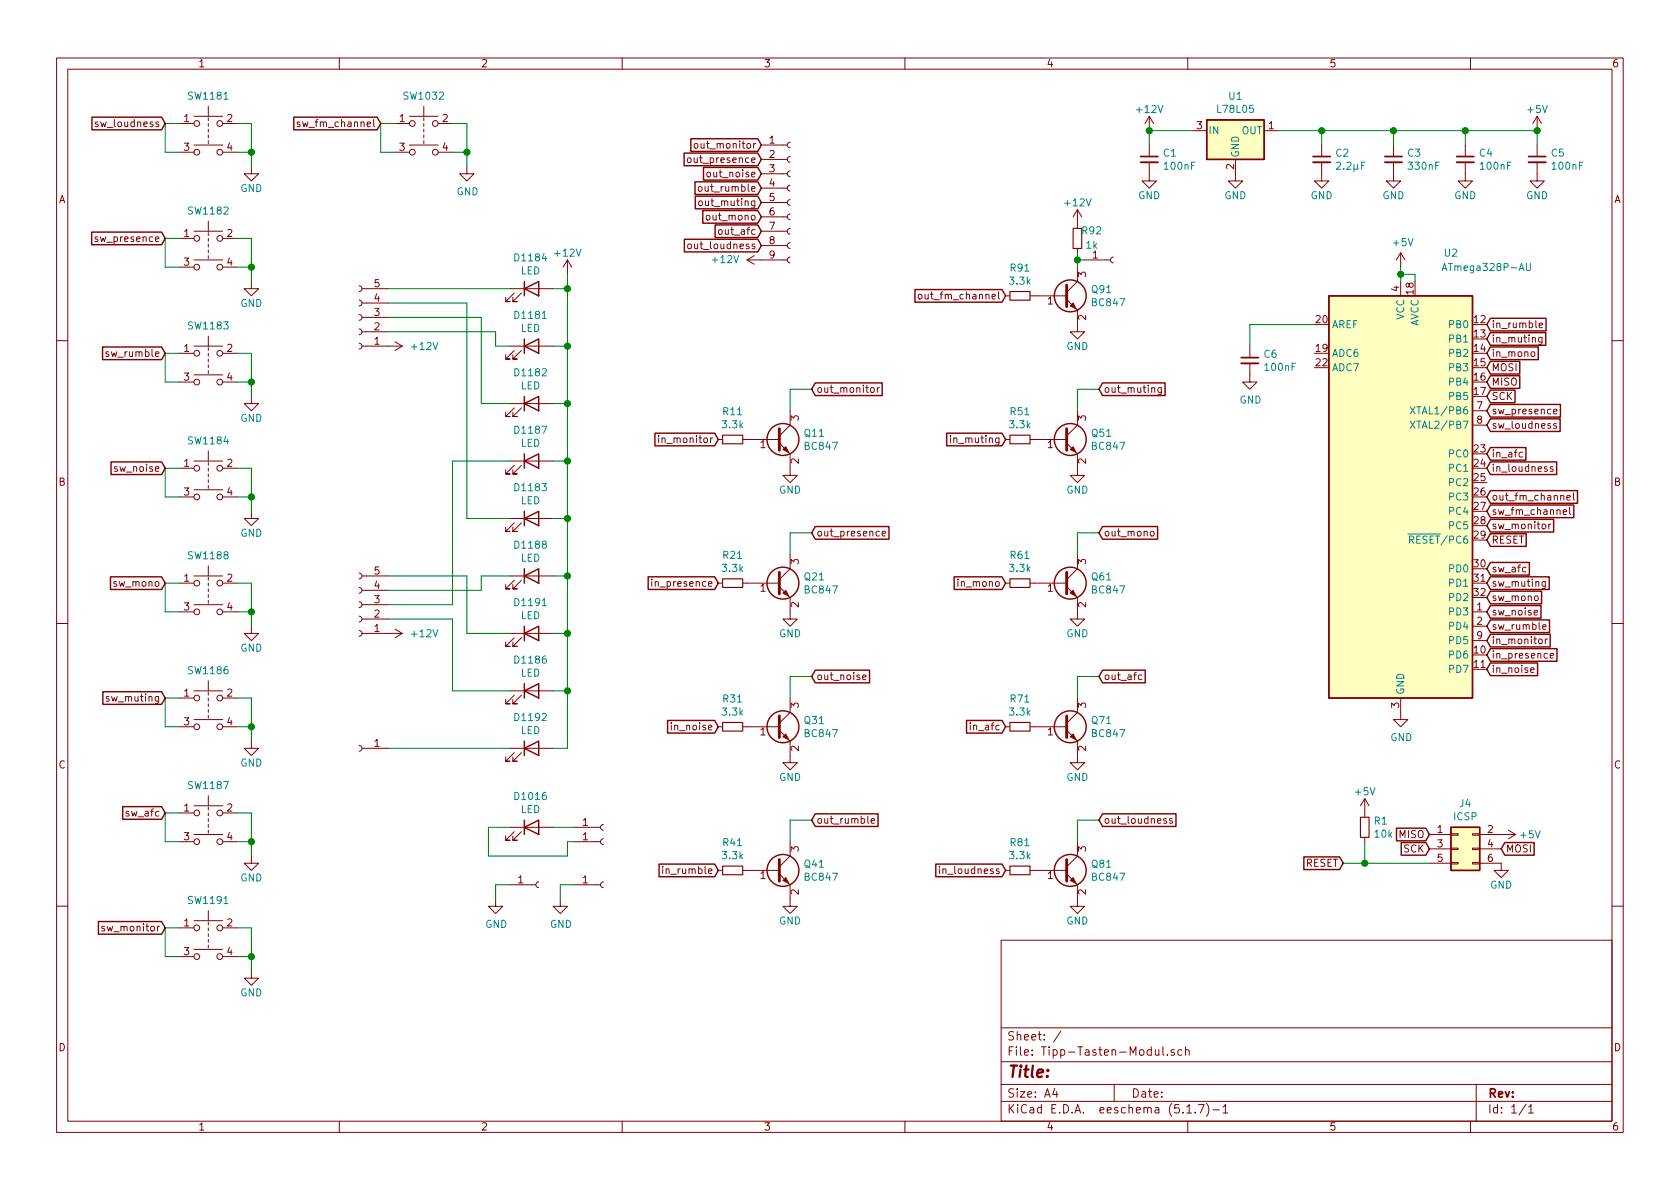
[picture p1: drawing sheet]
EESchema Schematic File Version 4
EELAYER 30 0
EELAYER END
$Descr A4 11693 8268
encoding utf-8
Sheet 1 1
Title ""
Date ""
Rev ""
Comp ""
Comment1 ""
Comment2 ""
Comment3 ""
Comment4 ""
$EndDescr
$Comp
L Device:LED D1184
U 1 1
P 3700 2000
F 0 "D1184" H 3693 2217 50  0000 C CNN
F 1 "LED" H 3693 2126 50  0000 C CNN
F 2 "LEDs:LED_D3.0mm" H 3700 2000 50  0001 C CNN
F 3 "~" H 3700 2000 50  0001 C CNN
	1    3700 2000
	1    0    0    -1  
$EndComp
$Comp
L Device:LED D1016
U 1 1
P 3700 5750
F 0 "D1016" H 3693 5967 50  0000 C CNN
F 1 "LED" H 3693 5876 50  0000 C CNN
F 2 "LEDs:LED_D5.0mm" H 3700 5750 50  0001 C CNN
F 3 "~" H 3700 5750 50  0001 C CNN
	1    3700 5750
	1    0    0    -1  
$EndComp
$Comp
L Device:LED D1181
U 1 1
P 3700 2400
F 0 "D1181" H 3693 2617 50  0000 C CNN
F 1 "LED" H 3693 2526 50  0000 C CNN
F 2 "LEDs:LED_D3.0mm" H 3700 2400 50  0001 C CNN
F 3 "~" H 3700 2400 50  0001 C CNN
	1    3700 2400
	1    0    0    -1  
$EndComp
$Comp
L Device:LED D1182
U 1 1
P 3700 2800
F 0 "D1182" H 3693 3017 50  0000 C CNN
F 1 "LED" H 3693 2926 50  0000 C CNN
F 2 "LEDs:LED_D3.0mm" H 3700 2800 50  0001 C CNN
F 3 "~" H 3700 2800 50  0001 C CNN
	1    3700 2800
	1    0    0    -1  
$EndComp
$Comp
L Device:LED D1187
U 1 1
P 3700 3200
F 0 "D1187" H 3693 3417 50  0000 C CNN
F 1 "LED" H 3693 3326 50  0000 C CNN
F 2 "LEDs:LED_D3.0mm" H 3700 3200 50  0001 C CNN
F 3 "~" H 3700 3200 50  0001 C CNN
	1    3700 3200
	1    0    0    -1  
$EndComp
$Comp
L Device:LED D1183
U 1 1
P 3700 3600
F 0 "D1183" H 3693 3817 50  0000 C CNN
F 1 "LED" H 3693 3726 50  0000 C CNN
F 2 "LEDs:LED_D3.0mm" H 3700 3600 50  0001 C CNN
F 3 "~" H 3700 3600 50  0001 C CNN
	1    3700 3600
	1    0    0    -1  
$EndComp
$Comp
L Device:LED D1188
U 1 1
P 3700 4000
F 0 "D1188" H 3693 4217 50  0000 C CNN
F 1 "LED" H 3693 4126 50  0000 C CNN
F 2 "LEDs:LED_D3.0mm" H 3700 4000 50  0001 C CNN
F 3 "~" H 3700 4000 50  0001 C CNN
	1    3700 4000
	1    0    0    -1  
$EndComp
$Comp
L Device:LED D1191
U 1 1
P 3700 4400
F 0 "D1191" H 3693 4617 50  0000 C CNN
F 1 "LED" H 3693 4526 50  0000 C CNN
F 2 "LEDs:LED_D3.0mm" H 3700 4400 50  0001 C CNN
F 3 "~" H 3700 4400 50  0001 C CNN
	1    3700 4400
	1    0    0    -1  
$EndComp
$Comp
L Device:LED D1186
U 1 1
P 3700 4800
F 0 "D1186" H 3693 5017 50  0000 C CNN
F 1 "LED" H 3693 4926 50  0000 C CNN
F 2 "LEDs:LED_D3.0mm" H 3700 4800 50  0001 C CNN
F 3 "~" H 3700 4800 50  0001 C CNN
	1    3700 4800
	1    0    0    -1  
$EndComp
$Comp
L Device:LED D1192
U 1 1
P 3700 5200
F 0 "D1192" H 3693 5417 50  0000 C CNN
F 1 "LED" H 3693 5326 50  0000 C CNN
F 2 "LEDs:LED_D3.0mm" H 3700 5200 50  0001 C CNN
F 3 "~" H 3700 5200 50  0001 C CNN
	1    3700 5200
	1    0    0    -1  
$EndComp
$Comp
L Switch:SW_Push_Dual SW1186
U 1 1
P 1450 4850
F 0 "SW1186" H 1450 5043 50  0000 C CNN
F 1 "SW_Push_Dual" H 1450 5044 50  0001 C CNN
F 2 "Tipp-Tasten-Modul:SW_PUSH_DPDT" H 1450 5050 50  0001 C CNN
F 3 "~" H 1450 5050 50  0001 C CNN
	1    1450 4850
	1    0    0    -1  
$EndComp
$Comp
L Switch:SW_Push_Dual SW1187
U 1 1
P 1450 5650
F 0 "SW1187" H 1450 5843 50  0000 C CNN
F 1 "SW_Push_Dual" H 1450 5844 50  0001 C CNN
F 2 "Tipp-Tasten-Modul:SW_PUSH_DPDT" H 1450 5850 50  0001 C CNN
F 3 "~" H 1450 5850 50  0001 C CNN
	1    1450 5650
	1    0    0    -1  
$EndComp
$Comp
L Switch:SW_Push_Dual SW1191
U 1 1
P 1450 6450
F 0 "SW1191" H 1450 6643 50  0000 C CNN
F 1 "SW_Push_Dual" H 1450 6644 50  0001 C CNN
F 2 "Tipp-Tasten-Modul:SW_PUSH_DPDT" H 1450 6650 50  0001 C CNN
F 3 "~" H 1450 6650 50  0001 C CNN
	1    1450 6450
	1    0    0    -1  
$EndComp
$Comp
L Switch:SW_Push_Dual SW1032
U 1 1
P 2950 850
F 0 "SW1032" H 2950 1043 50  0000 C CNN
F 1 "SW_Push_Dual" H 2950 1044 50  0001 C CNN
F 2 "saba_924x_tipp-tasten-modul:saba_92xx_push_button" H 2950 1050 50  0001 C CNN
F 3 "~" H 2950 1050 50  0001 C CNN
	1    2950 850 
	1    0    0    -1  
$EndComp
$Comp
L Connector:Conn_01x09_Female J1
U 1 1
P 5500 1400
F 0 "J1" H 5528 1380 50  0001 L CNN
F 1 "Conn_01x09_Female" H 5528 1335 50  0001 L CNN
F 2 "Tipp-Tasten-Modul:SolderWirePad_09_2.54mm" H 5500 1400 50  0001 C CNN
F 3 "~" H 5500 1400 50  0001 C CNN
	1    5500 1400
	1    0    0    -1  
$EndComp
$Comp
L Connector:Conn_01x05_Female J2
U 1 1
P 2500 4200
F 0 "J2" H 2528 4180 50  0001 L CNN
F 1 "Conn_01x05_Female" H 2528 4135 50  0001 L CNN
F 2 "Tipp-Tasten-Modul:SolderWirePad_05_2.54mm" H 2500 4200 50  0001 C CNN
F 3 "~" H 2500 4200 50  0001 C CNN
	1    2500 4200
	-1   0    0    1   
$EndComp
$Comp
L Connector:Conn_01x05_Female J3
U 1 1
P 2500 2200
F 0 "J3" H 2528 2180 50  0001 L CNN
F 1 "Conn_01x05_Female" H 2528 2135 50  0001 L CNN
F 2 "Tipp-Tasten-Modul:SolderWirePad_05_2.54mm" H 2500 2200 50  0001 C CNN
F 3 "~" H 2500 2200 50  0001 C CNN
	1    2500 2200
	-1   0    0    1   
$EndComp
$Comp
L Switch:SW_Push_Dual SW1184
U 1 1
P 1450 3250
F 0 "SW1184" H 1450 3443 50  0000 C CNN
F 1 "SW_Push_Dual" H 1450 3444 50  0001 C CNN
F 2 "Tipp-Tasten-Modul:SW_PUSH_DPDT" H 1450 3450 50  0001 C CNN
F 3 "~" H 1450 3450 50  0001 C CNN
	1    1450 3250
	1    0    0    -1  
$EndComp
$Comp
L Switch:SW_Push_Dual SW1183
U 1 1
P 1450 2450
F 0 "SW1183" H 1450 2643 50  0000 C CNN
F 1 "SW_Push_Dual" H 1450 2644 50  0001 C CNN
F 2 "Tipp-Tasten-Modul:SW_PUSH_DPDT" H 1450 2650 50  0001 C CNN
F 3 "~" H 1450 2650 50  0001 C CNN
	1    1450 2450
	1    0    0    -1  
$EndComp
$Comp
L Switch:SW_Push_Dual SW1181
U 1 1
P 1450 850
F 0 "SW1181" H 1450 1043 50  0000 C CNN
F 1 "SW_Push_Dual" H 1450 1044 50  0001 C CNN
F 2 "Tipp-Tasten-Modul:SW_PUSH_DPDT" H 1450 1050 50  0001 C CNN
F 3 "~" H 1450 1050 50  0001 C CNN
	1    1450 850 
	1    0    0    -1  
$EndComp
Wire Wire Line
	1250 850  1150 850 
Wire Wire Line
	1150 850  1150 1050
Wire Wire Line
	1150 1050 1250 1050
Wire Wire Line
	1250 1650 1150 1650
Wire Wire Line
	1150 1650 1150 1850
Wire Wire Line
	1150 1850 1250 1850
Wire Wire Line
	1250 2450 1150 2450
Wire Wire Line
	1150 2450 1150 2650
Wire Wire Line
	1150 2650 1250 2650
Wire Wire Line
	1250 3250 1150 3250
Wire Wire Line
	1150 3250 1150 3450
Wire Wire Line
	1150 3450 1250 3450
Wire Wire Line
	1250 4050 1150 4050
Wire Wire Line
	1150 4050 1150 4250
Wire Wire Line
	1150 4250 1250 4250
Wire Wire Line
	1650 4050 1750 4050
Wire Wire Line
	1750 4050 1750 4250
Wire Wire Line
	1750 4250 1650 4250
Wire Wire Line
	1650 3250 1750 3250
Wire Wire Line
	1750 3250 1750 3450
Wire Wire Line
	1750 3450 1650 3450
Wire Wire Line
	1650 2450 1750 2450
Wire Wire Line
	1750 2450 1750 2650
Wire Wire Line
	1750 2650 1650 2650
Wire Wire Line
	1650 1650 1750 1650
Wire Wire Line
	1750 1650 1750 1850
Wire Wire Line
	1750 1850 1650 1850
Wire Wire Line
	1650 850  1750 850 
Wire Wire Line
	1750 850  1750 1050
Wire Wire Line
	1750 1050 1650 1050
Wire Wire Line
	1250 4850 1150 4850
Wire Wire Line
	1150 4850 1150 5050
Wire Wire Line
	1150 5050 1250 5050
Wire Wire Line
	1650 4850 1750 4850
Wire Wire Line
	1750 4850 1750 5050
Wire Wire Line
	1750 5050 1650 5050
Wire Wire Line
	1250 5650 1150 5650
Wire Wire Line
	1150 5650 1150 5850
Wire Wire Line
	1150 5850 1250 5850
Wire Wire Line
	1650 5650 1750 5650
Wire Wire Line
	1750 5650 1750 5850
Wire Wire Line
	1750 5850 1650 5850
Wire Wire Line
	1250 6450 1150 6450
Wire Wire Line
	1150 6450 1150 6650
Wire Wire Line
	1150 6650 1250 6650
Wire Wire Line
	1650 6450 1750 6450
Wire Wire Line
	1750 6450 1750 6650
Wire Wire Line
	1750 6650 1650 6650
Wire Wire Line
	2750 850  2650 850 
Wire Wire Line
	2650 850  2650 1050
Wire Wire Line
	2650 1050 2750 1050
Wire Wire Line
	3150 850  3250 850 
Wire Wire Line
	3250 850  3250 1050
Wire Wire Line
	3250 1050 3150 1050
Wire Wire Line
	3850 2000 3950 2000
Wire Wire Line
	3950 2000 3950 2400
Wire Wire Line
	3950 5200 3850 5200
Wire Wire Line
	3850 4800 3950 4800
Connection ~ 3950 4800
Wire Wire Line
	3950 4800 3950 5200
Wire Wire Line
	3850 4400 3950 4400
Connection ~ 3950 4400
Wire Wire Line
	3950 4400 3950 4800
Wire Wire Line
	3850 4000 3950 4000
Connection ~ 3950 4000
Wire Wire Line
	3950 4000 3950 4400
Wire Wire Line
	3850 3600 3950 3600
Connection ~ 3950 3600
Wire Wire Line
	3950 3600 3950 4000
Wire Wire Line
	3850 3200 3950 3200
Connection ~ 3950 3200
Wire Wire Line
	3950 3200 3950 3600
Wire Wire Line
	3850 2400 3950 2400
Connection ~ 3950 2400
Wire Wire Line
	3950 2400 3950 2800
Wire Wire Line
	3850 2800 3950 2800
Connection ~ 3950 2800
Wire Wire Line
	3950 2800 3950 3200
$Comp
L power:+12V #PWR0101
U 1 1
P 3950 1900
F 0 "#PWR0101" H 3950 1750 50  0001 C CNN
F 1 "+12V" H 3950 2050 50  0000 C CNN
F 2 "" H 3950 1900 50  0001 C CNN
F 3 "" H 3950 1900 50  0001 C CNN
	1    3950 1900
	1    0    0    -1  
$EndComp
Wire Wire Line
	3950 1900 3950 2000
Connection ~ 3950 2000
$Comp
L power:+12V #PWR0102
U 1 1
P 2700 4400
F 0 "#PWR0102" H 2700 4250 50  0001 C CNN
F 1 "+12V" V 2700 4550 50  0000 L CNN
F 2 "" H 2700 4400 50  0001 C CNN
F 3 "" H 2700 4400 50  0001 C CNN
	1    2700 4400
	0    1    1    0   
$EndComp
$Comp
L power:+12V #PWR0103
U 1 1
P 2700 2400
F 0 "#PWR0103" H 2700 2250 50  0001 C CNN
F 1 "+12V" V 2700 2550 50  0000 L CNN
F 2 "" H 2700 2400 50  0001 C CNN
F 3 "" H 2700 2400 50  0001 C CNN
	1    2700 2400
	0    1    1    0   
$EndComp
$Comp
L power:+12V #PWR0104
U 1 1
P 5300 1800
F 0 "#PWR0104" H 5300 1650 50  0001 C CNN
F 1 "+12V" V 5300 1950 50  0000 L CNN
F 2 "" H 5300 1800 50  0001 C CNN
F 3 "" H 5300 1800 50  0001 C CNN
	1    5300 1800
	0    -1   -1   0   
$EndComp
Wire Wire Line
	3550 2000 2700 2000
Wire Wire Line
	2700 2100 3250 2100
Wire Wire Line
	3250 2100 3250 3600
Wire Wire Line
	3250 3600 3550 3600
Wire Wire Line
	2700 2200 3350 2200
Wire Wire Line
	3350 2200 3350 2800
Wire Wire Line
	3350 2800 3550 2800
Wire Wire Line
	2700 2300 3450 2300
Wire Wire Line
	3450 2300 3450 2400
Wire Wire Line
	3450 2400 3550 2400
Wire Wire Line
	2700 4000 3250 4000
Wire Wire Line
	3250 4000 3250 4400
Wire Wire Line
	3250 4400 3550 4400
Wire Wire Line
	2700 4100 3350 4100
Wire Wire Line
	3350 4100 3350 4000
Wire Wire Line
	3350 4000 3550 4000
Wire Wire Line
	2700 4200 3150 4200
Wire Wire Line
	3150 4200 3150 3200
Wire Wire Line
	3150 3200 3550 3200
Wire Wire Line
	2700 4300 3150 4300
Wire Wire Line
	3150 4300 3150 4800
Wire Wire Line
	3150 4800 3550 4800
Wire Wire Line
	3850 5750 4000 5750
Wire Wire Line
	3550 5750 3400 5750
Wire Wire Line
	3400 5750 3400 5950
Wire Wire Line
	3400 5950 3950 5950
Wire Wire Line
	3950 5950 3950 5850
Wire Wire Line
	3950 5850 4000 5850
$Comp
L power:GND #PWR0105
U 1 1
P 3450 6250
F 0 "#PWR0105" H 3450 6000 50  0001 C CNN
F 1 "GND" H 3455 6077 50  0000 C CNN
F 2 "" H 3450 6250 50  0001 C CNN
F 3 "" H 3450 6250 50  0001 C CNN
	1    3450 6250
	1    0    0    -1  
$EndComp
$Comp
L Connector:Conn_01x01_Female J6
U 1 1
P 3750 6150
F 0 "J6" H 3778 6176 50  0001 L CNN
F 1 "Conn_01x01_Female" H 3778 6085 50  0001 L CNN
F 2 "Wire_Pads:SolderWirePad_single_1-5mmDrill" H 3750 6150 50  0001 C CNN
F 3 "~" H 3750 6150 50  0001 C CNN
	1    3750 6150
	1    0    0    -1  
$EndComp
Wire Wire Line
	3550 6150 3450 6150
Wire Wire Line
	3450 6150 3450 6250
$Comp
L Connector:Conn_01x01_Female J9
U 1 1
P 4200 6150
F 0 "J9" H 4228 6176 50  0001 L CNN
F 1 "Conn_01x01_Female" H 4228 6085 50  0001 L CNN
F 2 "Wire_Pads:SolderWirePad_single_1-5mmDrill" H 4200 6150 50  0001 C CNN
F 3 "~" H 4200 6150 50  0001 C CNN
	1    4200 6150
	1    0    0    -1  
$EndComp
$Comp
L power:GND #PWR0108
U 1 1
P 3900 6250
F 0 "#PWR0108" H 3900 6000 50  0001 C CNN
F 1 "GND" H 3905 6077 50  0000 C CNN
F 2 "" H 3900 6250 50  0001 C CNN
F 3 "" H 3900 6250 50  0001 C CNN
	1    3900 6250
	1    0    0    -1  
$EndComp
Wire Wire Line
	4000 6150 3900 6150
Wire Wire Line
	3900 6150 3900 6250
$Comp
L Connector:Conn_01x01_Female J7
U 1 1
P 7750 1800
F 0 "J7" H 7778 1826 50  0001 L CNN
F 1 "Conn_01x01_Female" H 7778 1735 50  0001 L CNN
F 2 "Wire_Pads:SolderWirePad_single_1-5mmDrill" H 7750 1800 50  0001 C CNN
F 3 "~" H 7750 1800 50  0001 C CNN
	1    7750 1800
	1    0    0    -1  
$EndComp
$Comp
L Connector:Conn_01x01_Female J8
U 1 1
P 2500 5200
F 0 "J8" H 2392 4975 50  0001 C CNN
F 1 "Conn_01x01_Female" H 2392 5066 50  0001 C CNN
F 2 "Wire_Pads:SolderWirePad_single_1-5mmDrill" H 2500 5200 50  0001 C CNN
F 3 "~" H 2500 5200 50  0001 C CNN
	1    2500 5200
	-1   0    0    1   
$EndComp
Wire Wire Line
	3550 5200 2700 5200
Text GLabel 1150 850  0    50   Input ~ 0
sw_loudness
Text GLabel 1150 1650 0    50   Input ~ 0
sw_presence
Text GLabel 1150 2450 0    50   Input ~ 0
sw_rumble
Text GLabel 1150 3250 0    50   Input ~ 0
sw_noise
Text GLabel 1150 4050 0    50   Input ~ 0
sw_mono
Text GLabel 1150 4850 0    50   Input ~ 0
sw_muting
Text GLabel 1150 5650 0    50   Input ~ 0
sw_afc
Text GLabel 1150 6450 0    50   Input ~ 0
sw_monitor
Text GLabel 5300 1000 0    50   Input ~ 0
out_monitor
Text GLabel 5300 1600 0    50   Input ~ 0
out_afc
Text GLabel 5300 1700 0    50   Input ~ 0
out_loudness
Text GLabel 5300 1400 0    50   Input ~ 0
out_muting
Text GLabel 5300 1100 0    50   Input ~ 0
out_presence
Text GLabel 5300 1500 0    50   Input ~ 0
out_mono
Text GLabel 5300 1200 0    50   Input ~ 0
out_noise
Text GLabel 5300 1300 0    50   Input ~ 0
out_rumble
Text GLabel 10350 2950 2    50   Input ~ 0
sw_loudness
Text GLabel 10350 4350 2    50   Input ~ 0
sw_rumble
Text GLabel 10350 4250 2    50   Input ~ 0
sw_noise
Text GLabel 10350 4150 2    50   Input ~ 0
sw_mono
Text GLabel 10350 4050 2    50   Input ~ 0
sw_muting
Text GLabel 10350 3950 2    50   Input ~ 0
sw_afc
Text GLabel 10350 3650 2    50   Input ~ 0
sw_monitor
$Comp
L MCU_Microchip_ATmega:ATmega328P-AU U2
U 1 1
P 9750 3450
F 0 "U2" H 10100 5150 50  0000 C CNN
F 1 "ATmega328P-AU" H 10350 5050 50  0000 C CNN
F 2 "Housings_QFP:TQFP-32_7x7mm_Pitch0.8mm" H 9750 3450 50  0001 C CIN
F 3 "http://ww1.microchip.com/downloads/en/DeviceDoc/ATmega328_P%20AVR%20MCU%20with%20picoPower%20Technology%20Data%20Sheet%2040001984A.pdf" H 9750 3450 50  0001 C CNN
F 4 "C14877" H 9750 3450 50  0001 C CNN "LCSC"
	1    9750 3450
	1    0    0    -1  
$EndComp
$Comp
L power:GND #PWR0109
U 1 1
P 9750 4950
F 0 "#PWR0109" H 9750 4700 50  0001 C CNN
F 1 "GND" H 9755 4777 50  0000 C CNN
F 2 "" H 9750 4950 50  0001 C CNN
F 3 "" H 9750 4950 50  0001 C CNN
	1    9750 4950
	1    0    0    -1  
$EndComp
$Comp
L Connector_Generic:Conn_02x03_Odd_Even J4
U 1 1
P 10150 5900
F 0 "J4" H 10200 6217 50  0000 C CNN
F 1 "ICSP" H 10200 6126 50  0000 C CNN
F 2 "Pin_Headers:Pin_Header_Straight_2x03_Pitch2.54mm" H 10150 5900 50  0001 C CNN
F 3 "~" H 10150 5900 50  0001 C CNN
	1    10150 5900
	1    0    0    -1  
$EndComp
Text GLabel 9950 5800 0    50   Input ~ 0
MISO
Text GLabel 9950 5900 0    50   Input ~ 0
SCK
Text GLabel 9350 6000 0    50   Input ~ 0
RESET
Text GLabel 10450 5900 2    50   Input ~ 0
MOSI
$Comp
L power:GND #PWR0110
U 1 1
P 10450 6000
F 0 "#PWR0110" H 10450 5750 50  0001 C CNN
F 1 "GND" H 10450 5850 50  0000 C CNN
F 2 "" H 10450 6000 50  0001 C CNN
F 3 "" H 10450 6000 50  0001 C CNN
	1    10450 6000
	1    0    0    -1  
$EndComp
$Comp
L power:+5V #PWR0111
U 1 1
P 10450 5800
F 0 "#PWR0111" H 10450 5650 50  0001 C CNN
F 1 "+5V" V 10450 6000 50  0000 C CNN
F 2 "" H 10450 5800 50  0001 C CNN
F 3 "" H 10450 5800 50  0001 C CNN
	1    10450 5800
	0    1    1    0   
$EndComp
Text GLabel 10350 2750 2    50   Input ~ 0
SCK
Text GLabel 10350 2650 2    50   Input ~ 0
MISO
Text GLabel 10350 2550 2    50   Input ~ 0
MOSI
Text GLabel 10350 3750 2    50   Input ~ 0
RESET
$Comp
L power:+5V #PWR0112
U 1 1
P 9750 1850
F 0 "#PWR0112" H 9750 1700 50  0001 C CNN
F 1 "+5V" H 9765 2023 50  0000 C CNN
F 2 "" H 9750 1850 50  0001 C CNN
F 3 "" H 9750 1850 50  0001 C CNN
	1    9750 1850
	1    0    0    -1  
$EndComp
Wire Wire Line
	9850 1950 9850 1900
Wire Wire Line
	9850 1900 9750 1900
Wire Wire Line
	9750 1900 9750 1950
$Comp
L Device:R_Small R1
U 1 1
P 9500 5750
F 0 "R1" H 9559 5796 50  0000 L CNN
F 1 "10k" H 9559 5705 50  0000 L CNN
F 2 "Resistors_SMD:R_0805" H 9500 5750 50  0001 C CNN
F 3 "~" H 9500 5750 50  0001 C CNN
F 4 "C17414" H 9500 5750 50  0001 C CNN "LCSC"
	1    9500 5750
	1    0    0    -1  
$EndComp
$Comp
L power:+5V #PWR0113
U 1 1
P 9500 5650
F 0 "#PWR0113" H 9500 5500 50  0001 C CNN
F 1 "+5V" H 9500 5800 50  0000 C CNN
F 2 "" H 9500 5650 50  0001 C CNN
F 3 "" H 9500 5650 50  0001 C CNN
	1    9500 5650
	1    0    0    -1  
$EndComp
$Comp
L Device:C_Small C4
U 1 1
P 10200 1100
F 0 "C4" H 10292 1146 50  0000 L CNN
F 1 "100nF" H 10292 1055 50  0000 L CNN
F 2 "Capacitors_SMD:C_0805" H 10200 1100 50  0001 C CNN
F 3 "~" H 10200 1100 50  0001 C CNN
F 4 "C49678" H 10200 1100 50  0001 C CNN "LCSC"
	1    10200 1100
	1    0    0    -1  
$EndComp
$Comp
L Device:C_Small C5
U 1 1
P 10700 1100
F 0 "C5" H 10792 1146 50  0000 L CNN
F 1 "100nF" H 10792 1055 50  0000 L CNN
F 2 "Capacitors_SMD:C_0805" H 10700 1100 50  0001 C CNN
F 3 "~" H 10700 1100 50  0001 C CNN
F 4 "C49678" H 10700 1100 50  0001 C CNN "LCSC"
	1    10700 1100
	1    0    0    -1  
$EndComp
Wire Wire Line
	9750 1850 9750 1900
Connection ~ 9750 1900
$Comp
L power:GND #PWR0115
U 1 1
P 10200 1200
F 0 "#PWR0115" H 10200 950 50  0001 C CNN
F 1 "GND" H 10200 1050 50  0000 C CNN
F 2 "" H 10200 1200 50  0001 C CNN
F 3 "" H 10200 1200 50  0001 C CNN
	1    10200 1200
	1    0    0    -1  
$EndComp
$Comp
L power:GND #PWR0116
U 1 1
P 10700 1200
F 0 "#PWR0116" H 10700 950 50  0001 C CNN
F 1 "GND" H 10700 1050 50  0000 C CNN
F 2 "" H 10700 1200 50  0001 C CNN
F 3 "" H 10700 1200 50  0001 C CNN
	1    10700 1200
	1    0    0    -1  
$EndComp
$Comp
L Device:C_Small C6
U 1 1
P 8700 2500
F 0 "C6" H 8792 2546 50  0000 L CNN
F 1 "100nF" H 8792 2455 50  0000 L CNN
F 2 "Capacitors_SMD:C_0805" H 8700 2500 50  0001 C CNN
F 3 "~" H 8700 2500 50  0001 C CNN
F 4 "C49678" H 8700 2500 50  0001 C CNN "LCSC"
	1    8700 2500
	1    0    0    -1  
$EndComp
Wire Wire Line
	9150 2250 8700 2250
Wire Wire Line
	8700 2250 8700 2400
$Comp
L power:GND #PWR0118
U 1 1
P 8700 2600
F 0 "#PWR0118" H 8700 2350 50  0001 C CNN
F 1 "GND" H 8705 2427 50  0000 C CNN
F 2 "" H 8700 2600 50  0001 C CNN
F 3 "" H 8700 2600 50  0001 C CNN
	1    8700 2600
	1    0    0    -1  
$EndComp
$Comp
L Regulator_Linear:L78L05_SOT89 U1
U 1 1
P 8600 900
F 0 "U1" H 8600 1142 50  0000 C CNN
F 1 "L78L05" H 8600 1051 50  0000 C CNN
F 2 "TO_SOT_Packages_SMD:SOT-89-3" H 8600 1100 50  0001 C CIN
F 3 "http://www.st.com/content/ccc/resource/technical/document/datasheet/15/55/e5/aa/23/5b/43/fd/CD00000446.pdf/files/CD00000446.pdf/jcr:content/translations/en.CD00000446.pdf" H 8600 850 50  0001 C CNN
F 4 "C71136" H 8600 900 50  0001 C CNN "LCSC"
	1    8600 900 
	1    0    0    -1  
$EndComp
$Comp
L power:GND #PWR0119
U 1 1
P 8600 1200
F 0 "#PWR0119" H 8600 950 50  0001 C CNN
F 1 "GND" H 8600 1050 50  0000 C CNN
F 2 "" H 8600 1200 50  0001 C CNN
F 3 "" H 8600 1200 50  0001 C CNN
	1    8600 1200
	1    0    0    -1  
$EndComp
$Comp
L power:+5V #PWR0120
U 1 1
P 10700 900
F 0 "#PWR0120" H 10700 750 50  0001 C CNN
F 1 "+5V" H 10700 1050 50  0000 C CNN
F 2 "" H 10700 900 50  0001 C CNN
F 3 "" H 10700 900 50  0001 C CNN
	1    10700 900 
	1    0    0    -1  
$EndComp
$Comp
L power:+12V #PWR0121
U 1 1
P 8000 900
F 0 "#PWR0121" H 8000 750 50  0001 C CNN
F 1 "+12V" H 8000 1050 50  0000 C CNN
F 2 "" H 8000 900 50  0001 C CNN
F 3 "" H 8000 900 50  0001 C CNN
	1    8000 900 
	1    0    0    -1  
$EndComp
$Comp
L Device:C_Small C3
U 1 1
P 9700 1100
F 0 "C3" H 9792 1146 50  0000 L CNN
F 1 "330nF" H 9792 1055 50  0000 L CNN
F 2 "Capacitors_SMD:C_0805" H 9700 1100 50  0001 C CNN
F 3 "~" H 9700 1100 50  0001 C CNN
F 4 "C1740" H 9700 1100 50  0001 C CNN "LCSC"
	1    9700 1100
	1    0    0    -1  
$EndComp
$Comp
L Device:C_Small C2
U 1 1
P 9200 1100
F 0 "C2" H 9292 1146 50  0000 L CNN
F 1 "2.2µF" H 9292 1055 50  0000 L CNN
F 2 "Capacitors_SMD:C_0805" H 9200 1100 50  0001 C CNN
F 3 "~" H 9200 1100 50  0001 C CNN
F 4 "C49217" H 9200 1100 50  0001 C CNN "LCSC"
	1    9200 1100
	1    0    0    -1  
$EndComp
$Comp
L Device:C_Small C1
U 1 1
P 8000 1100
F 0 "C1" H 8092 1146 50  0000 L CNN
F 1 "100nF" H 8092 1055 50  0000 L CNN
F 2 "Capacitors_SMD:C_0805" H 8000 1100 50  0001 C CNN
F 3 "~" H 8000 1100 50  0001 C CNN
F 4 "C49678" H 8000 1100 50  0001 C CNN "LCSC"
	1    8000 1100
	1    0    0    -1  
$EndComp
$Comp
L power:GND #PWR0123
U 1 1
P 9700 1200
F 0 "#PWR0123" H 9700 950 50  0001 C CNN
F 1 "GND" H 9700 1050 50  0000 C CNN
F 2 "" H 9700 1200 50  0001 C CNN
F 3 "" H 9700 1200 50  0001 C CNN
	1    9700 1200
	1    0    0    -1  
$EndComp
$Comp
L power:GND #PWR0124
U 1 1
P 8000 1200
F 0 "#PWR0124" H 8000 950 50  0001 C CNN
F 1 "GND" H 8000 1050 50  0000 C CNN
F 2 "" H 8000 1200 50  0001 C CNN
F 3 "" H 8000 1200 50  0001 C CNN
	1    8000 1200
	1    0    0    -1  
$EndComp
$Comp
L power:GND #PWR0125
U 1 1
P 9200 1200
F 0 "#PWR0125" H 9200 950 50  0001 C CNN
F 1 "GND" H 9200 1050 50  0000 C CNN
F 2 "" H 9200 1200 50  0001 C CNN
F 3 "" H 9200 1200 50  0001 C CNN
	1    9200 1200
	1    0    0    -1  
$EndComp
Wire Wire Line
	8000 1000 8000 900 
Wire Wire Line
	8000 900  8300 900 
Wire Wire Line
	8900 900  9200 900 
Wire Wire Line
	9200 900  9200 1000
Connection ~ 8000 900 
Connection ~ 9200 900 
$Comp
L power:GND #PWR0107
U 1 1
P 1750 3550
F 0 "#PWR0107" H 1750 3300 50  0001 C CNN
F 1 "GND" H 1750 3400 50  0000 C CNN
F 2 "" H 1750 3550 50  0001 C CNN
F 3 "" H 1750 3550 50  0001 C CNN
	1    1750 3550
	1    0    0    -1  
$EndComp
$Comp
L power:GND #PWR0127
U 1 1
P 1750 2750
F 0 "#PWR0127" H 1750 2500 50  0001 C CNN
F 1 "GND" H 1750 2600 50  0000 C CNN
F 2 "" H 1750 2750 50  0001 C CNN
F 3 "" H 1750 2750 50  0001 C CNN
	1    1750 2750
	1    0    0    -1  
$EndComp
$Comp
L power:GND #PWR0129
U 1 1
P 1750 1150
F 0 "#PWR0129" H 1750 900 50  0001 C CNN
F 1 "GND" H 1750 1000 50  0000 C CNN
F 2 "" H 1750 1150 50  0001 C CNN
F 3 "" H 1750 1150 50  0001 C CNN
	1    1750 1150
	1    0    0    -1  
$EndComp
$Comp
L power:GND #PWR0130
U 1 1
P 1750 5150
F 0 "#PWR0130" H 1750 4900 50  0001 C CNN
F 1 "GND" H 1750 5000 50  0000 C CNN
F 2 "" H 1750 5150 50  0001 C CNN
F 3 "" H 1750 5150 50  0001 C CNN
	1    1750 5150
	1    0    0    -1  
$EndComp
$Comp
L power:GND #PWR0131
U 1 1
P 1750 5950
F 0 "#PWR0131" H 1750 5700 50  0001 C CNN
F 1 "GND" H 1750 5800 50  0000 C CNN
F 2 "" H 1750 5950 50  0001 C CNN
F 3 "" H 1750 5950 50  0001 C CNN
	1    1750 5950
	1    0    0    -1  
$EndComp
$Comp
L power:GND #PWR0132
U 1 1
P 1750 6750
F 0 "#PWR0132" H 1750 6500 50  0001 C CNN
F 1 "GND" H 1750 6600 50  0000 C CNN
F 2 "" H 1750 6750 50  0001 C CNN
F 3 "" H 1750 6750 50  0001 C CNN
	1    1750 6750
	1    0    0    -1  
$EndComp
Wire Wire Line
	1750 1150 1750 1050
Wire Wire Line
	1750 2750 1750 2650
Wire Wire Line
	1750 3550 1750 3450
Wire Wire Line
	1750 6750 1750 6650
Wire Wire Line
	1750 5950 1750 5850
Wire Wire Line
	1750 5150 1750 5050
$Comp
L Transistor_BJT:BC847 Q91
U 1 1
P 7400 2050
F 0 "Q91" H 7591 2096 50  0000 L CNN
F 1 "BC847" H 7591 2005 50  0000 L CNN
F 2 "TO_SOT_Packages_SMD:SOT-23" H 7600 1975 50  0001 L CIN
F 3 "https://www.onsemi.com/pub/Collateral/BC860-D.pdf" H 7400 2050 50  0001 L CNN
F 4 "C2146" H 7400 2050 50  0001 C CNN "LCSC"
	1    7400 2050
	1    0    0    -1  
$EndComp
$Comp
L Device:R_Small R91
U 1 1
P 7100 2050
F 0 "R91" V 6904 2050 50  0000 C CNN
F 1 "3.3k" V 6995 2050 50  0000 C CNN
F 2 "Resistors_SMD:R_0805" H 7100 2050 50  0001 C CNN
F 3 "~" H 7100 2050 50  0001 C CNN
F 4 "C26010" H 7100 2050 50  0001 C CNN "LCSC"
	1    7100 2050
	0    1    1    0   
$EndComp
Text GLabel 7000 2050 0    50   Input ~ 0
out_fm_channel
Text GLabel 10350 3450 2    50   Input ~ 0
out_fm_channel
Text GLabel 2650 850  0    50   Input ~ 0
sw_fm_channel
$Comp
L power:GND #PWR0134
U 1 1
P 3250 1150
F 0 "#PWR0134" H 3250 900 50  0001 C CNN
F 1 "GND" H 3255 977 50  0000 C CNN
F 2 "" H 3250 1150 50  0001 C CNN
F 3 "" H 3250 1150 50  0001 C CNN
	1    3250 1150
	1    0    0    -1  
$EndComp
Wire Wire Line
	3250 1150 3250 1050
Text GLabel 10350 3550 2    50   Input ~ 0
sw_fm_channel
Wire Wire Line
	9700 1000 9700 900 
Wire Wire Line
	9700 900  9200 900 
Connection ~ 9700 900 
Connection ~ 1750 1050
Wire Wire Line
	1750 1950 1750 1850
$Comp
L power:GND #PWR0128
U 1 1
P 1750 1950
F 0 "#PWR0128" H 1750 1700 50  0001 C CNN
F 1 "GND" H 1750 1800 50  0000 C CNN
F 2 "" H 1750 1950 50  0001 C CNN
F 3 "" H 1750 1950 50  0001 C CNN
	1    1750 1950
	1    0    0    -1  
$EndComp
$Comp
L Switch:SW_Push_Dual SW1182
U 1 1
P 1450 1650
F 0 "SW1182" H 1450 1843 50  0000 C CNN
F 1 "SW_Push_Dual" H 1450 1844 50  0001 C CNN
F 2 "Tipp-Tasten-Modul:SW_PUSH_DPDT" H 1450 1850 50  0001 C CNN
F 3 "~" H 1450 1850 50  0001 C CNN
	1    1450 1650
	1    0    0    -1  
$EndComp
Connection ~ 1750 1850
Connection ~ 1750 2650
Connection ~ 1750 3450
Wire Wire Line
	1750 4350 1750 4250
$Comp
L power:GND #PWR0106
U 1 1
P 1750 4350
F 0 "#PWR0106" H 1750 4100 50  0001 C CNN
F 1 "GND" H 1750 4200 50  0000 C CNN
F 2 "" H 1750 4350 50  0001 C CNN
F 3 "" H 1750 4350 50  0001 C CNN
	1    1750 4350
	1    0    0    -1  
$EndComp
$Comp
L Switch:SW_Push_Dual SW1188
U 1 1
P 1450 4050
F 0 "SW1188" H 1450 4243 50  0000 C CNN
F 1 "SW_Push_Dual" H 1450 4244 50  0001 C CNN
F 2 "Tipp-Tasten-Modul:SW_PUSH_DPDT" H 1450 4250 50  0001 C CNN
F 3 "~" H 1450 4250 50  0001 C CNN
	1    1450 4050
	1    0    0    -1  
$EndComp
Connection ~ 1750 4250
Connection ~ 1750 5050
Connection ~ 1750 5850
Connection ~ 1750 6650
Connection ~ 3250 1050
Text GLabel 10350 4450 2    50   Input ~ 0
in_monitor
Text GLabel 10350 4550 2    50   Input ~ 0
in_presence
Text GLabel 10350 4650 2    50   Input ~ 0
in_noise
Text GLabel 10350 2250 2    50   Input ~ 0
in_rumble
Text GLabel 10350 2350 2    50   Input ~ 0
in_muting
Text GLabel 10350 2450 2    50   Input ~ 0
in_mono
Text GLabel 10350 3150 2    50   Input ~ 0
in_afc
Text GLabel 10350 3250 2    50   Input ~ 0
in_loudness
$Comp
L power:GND #PWR0122
U 1 1
P 7500 2250
F 0 "#PWR0122" H 7500 2000 50  0001 C CNN
F 1 "GND" H 7500 2100 50  0000 C CNN
F 2 "" H 7500 2250 50  0001 C CNN
F 3 "" H 7500 2250 50  0001 C CNN
	1    7500 2250
	1    0    0    -1  
$EndComp
$Comp
L Device:R_Small R92
U 1 1
P 7500 1650
F 0 "R92" H 7400 1600 50  0000 C CNN
F 1 "1k" H 7400 1700 50  0000 C CNN
F 2 "Resistors_SMD:R_0805" H 7500 1650 50  0001 C CNN
F 3 "~" H 7500 1650 50  0001 C CNN
F 4 "C17513" H 7500 1650 50  0001 C CNN "LCSC"
	1    7500 1650
	-1   0    0    1   
$EndComp
Wire Wire Line
	7500 1750 7500 1800
Wire Wire Line
	7550 1800 7500 1800
Connection ~ 7500 1800
Wire Wire Line
	7500 1800 7500 1850
$Comp
L power:+12V #PWR0133
U 1 1
P 7500 1550
F 0 "#PWR0133" H 7500 1400 50  0001 C CNN
F 1 "+12V" H 7500 1700 50  0000 C CNN
F 2 "" H 7500 1550 50  0001 C CNN
F 3 "" H 7500 1550 50  0001 C CNN
	1    7500 1550
	1    0    0    -1  
$EndComp
$Comp
L Transistor_BJT:BC847 Q11
U 1 1
P 5400 3050
F 0 "Q11" H 5591 3096 50  0000 L CNN
F 1 "BC847" H 5591 3005 50  0000 L CNN
F 2 "TO_SOT_Packages_SMD:SOT-23" H 5600 2975 50  0001 L CIN
F 3 "https://www.onsemi.com/pub/Collateral/BC860-D.pdf" H 5400 3050 50  0001 L CNN
F 4 "C2146" H 5400 3050 50  0001 C CNN "LCSC"
	1    5400 3050
	1    0    0    -1  
$EndComp
$Comp
L Device:R_Small R11
U 1 1
P 5100 3050
F 0 "R11" V 4904 3050 50  0000 C CNN
F 1 "3.3k" V 4995 3050 50  0000 C CNN
F 2 "Resistors_SMD:R_0805" H 5100 3050 50  0001 C CNN
F 3 "~" H 5100 3050 50  0001 C CNN
F 4 "C26010" H 5100 3050 50  0001 C CNN "LCSC"
	1    5100 3050
	0    1    1    0   
$EndComp
$Comp
L power:GND #PWR0135
U 1 1
P 5500 3250
F 0 "#PWR0135" H 5500 3000 50  0001 C CNN
F 1 "GND" H 5500 3100 50  0000 C CNN
F 2 "" H 5500 3250 50  0001 C CNN
F 3 "" H 5500 3250 50  0001 C CNN
	1    5500 3250
	1    0    0    -1  
$EndComp
$Comp
L Transistor_BJT:BC847 Q21
U 1 1
P 5400 4050
F 0 "Q21" H 5591 4096 50  0000 L CNN
F 1 "BC847" H 5591 4005 50  0000 L CNN
F 2 "TO_SOT_Packages_SMD:SOT-23" H 5600 3975 50  0001 L CIN
F 3 "https://www.onsemi.com/pub/Collateral/BC860-D.pdf" H 5400 4050 50  0001 L CNN
F 4 "C2146" H 5400 4050 50  0001 C CNN "LCSC"
	1    5400 4050
	1    0    0    -1  
$EndComp
$Comp
L Device:R_Small R21
U 1 1
P 5100 4050
F 0 "R21" V 4904 4050 50  0000 C CNN
F 1 "3.3k" V 4995 4050 50  0000 C CNN
F 2 "Resistors_SMD:R_0805" H 5100 4050 50  0001 C CNN
F 3 "~" H 5100 4050 50  0001 C CNN
F 4 "C26010" H 5100 4050 50  0001 C CNN "LCSC"
	1    5100 4050
	0    1    1    0   
$EndComp
$Comp
L power:GND #PWR0136
U 1 1
P 5500 4250
F 0 "#PWR0136" H 5500 4000 50  0001 C CNN
F 1 "GND" H 5500 4100 50  0000 C CNN
F 2 "" H 5500 4250 50  0001 C CNN
F 3 "" H 5500 4250 50  0001 C CNN
	1    5500 4250
	1    0    0    -1  
$EndComp
$Comp
L Transistor_BJT:BC847 Q31
U 1 1
P 5400 5050
F 0 "Q31" H 5591 5096 50  0000 L CNN
F 1 "BC847" H 5591 5005 50  0000 L CNN
F 2 "TO_SOT_Packages_SMD:SOT-23" H 5600 4975 50  0001 L CIN
F 3 "https://www.onsemi.com/pub/Collateral/BC860-D.pdf" H 5400 5050 50  0001 L CNN
F 4 "C2146" H 5400 5050 50  0001 C CNN "LCSC"
	1    5400 5050
	1    0    0    -1  
$EndComp
$Comp
L Device:R_Small R31
U 1 1
P 5100 5050
F 0 "R31" V 4904 5050 50  0000 C CNN
F 1 "3.3k" V 4995 5050 50  0000 C CNN
F 2 "Resistors_SMD:R_0805" H 5100 5050 50  0001 C CNN
F 3 "~" H 5100 5050 50  0001 C CNN
F 4 "C26010" H 5100 5050 50  0001 C CNN "LCSC"
	1    5100 5050
	0    1    1    0   
$EndComp
$Comp
L power:GND #PWR0137
U 1 1
P 5500 5250
F 0 "#PWR0137" H 5500 5000 50  0001 C CNN
F 1 "GND" H 5500 5100 50  0000 C CNN
F 2 "" H 5500 5250 50  0001 C CNN
F 3 "" H 5500 5250 50  0001 C CNN
	1    5500 5250
	1    0    0    -1  
$EndComp
$Comp
L Transistor_BJT:BC847 Q41
U 1 1
P 5400 6050
F 0 "Q41" H 5591 6096 50  0000 L CNN
F 1 "BC847" H 5591 6005 50  0000 L CNN
F 2 "TO_SOT_Packages_SMD:SOT-23" H 5600 5975 50  0001 L CIN
F 3 "https://www.onsemi.com/pub/Collateral/BC860-D.pdf" H 5400 6050 50  0001 L CNN
F 4 "C2146" H 5400 6050 50  0001 C CNN "LCSC"
	1    5400 6050
	1    0    0    -1  
$EndComp
$Comp
L Device:R_Small R41
U 1 1
P 5100 6050
F 0 "R41" V 4904 6050 50  0000 C CNN
F 1 "3.3k" V 4995 6050 50  0000 C CNN
F 2 "Resistors_SMD:R_0805" H 5100 6050 50  0001 C CNN
F 3 "~" H 5100 6050 50  0001 C CNN
F 4 "C26010" H 5100 6050 50  0001 C CNN "LCSC"
	1    5100 6050
	0    1    1    0   
$EndComp
$Comp
L power:GND #PWR0138
U 1 1
P 5500 6250
F 0 "#PWR0138" H 5500 6000 50  0001 C CNN
F 1 "GND" H 5500 6100 50  0000 C CNN
F 2 "" H 5500 6250 50  0001 C CNN
F 3 "" H 5500 6250 50  0001 C CNN
	1    5500 6250
	1    0    0    -1  
$EndComp
$Comp
L Transistor_BJT:BC847 Q51
U 1 1
P 7400 3050
F 0 "Q51" H 7591 3096 50  0000 L CNN
F 1 "BC847" H 7591 3005 50  0000 L CNN
F 2 "TO_SOT_Packages_SMD:SOT-23" H 7600 2975 50  0001 L CIN
F 3 "https://www.onsemi.com/pub/Collateral/BC860-D.pdf" H 7400 3050 50  0001 L CNN
F 4 "C2146" H 7400 3050 50  0001 C CNN "LCSC"
	1    7400 3050
	1    0    0    -1  
$EndComp
$Comp
L Device:R_Small R51
U 1 1
P 7100 3050
F 0 "R51" V 6904 3050 50  0000 C CNN
F 1 "3.3k" V 6995 3050 50  0000 C CNN
F 2 "Resistors_SMD:R_0805" H 7100 3050 50  0001 C CNN
F 3 "~" H 7100 3050 50  0001 C CNN
F 4 "C26010" H 7100 3050 50  0001 C CNN "LCSC"
	1    7100 3050
	0    1    1    0   
$EndComp
$Comp
L power:GND #PWR0139
U 1 1
P 7500 3250
F 0 "#PWR0139" H 7500 3000 50  0001 C CNN
F 1 "GND" H 7500 3100 50  0000 C CNN
F 2 "" H 7500 3250 50  0001 C CNN
F 3 "" H 7500 3250 50  0001 C CNN
	1    7500 3250
	1    0    0    -1  
$EndComp
$Comp
L Transistor_BJT:BC847 Q61
U 1 1
P 7400 4050
F 0 "Q61" H 7591 4096 50  0000 L CNN
F 1 "BC847" H 7591 4005 50  0000 L CNN
F 2 "TO_SOT_Packages_SMD:SOT-23" H 7600 3975 50  0001 L CIN
F 3 "https://www.onsemi.com/pub/Collateral/BC860-D.pdf" H 7400 4050 50  0001 L CNN
F 4 "C2146" H 7400 4050 50  0001 C CNN "LCSC"
	1    7400 4050
	1    0    0    -1  
$EndComp
$Comp
L Device:R_Small R61
U 1 1
P 7100 4050
F 0 "R61" V 6904 4050 50  0000 C CNN
F 1 "3.3k" V 6995 4050 50  0000 C CNN
F 2 "Resistors_SMD:R_0805" H 7100 4050 50  0001 C CNN
F 3 "~" H 7100 4050 50  0001 C CNN
F 4 "C26010" H 7100 4050 50  0001 C CNN "LCSC"
	1    7100 4050
	0    1    1    0   
$EndComp
$Comp
L power:GND #PWR0140
U 1 1
P 7500 4250
F 0 "#PWR0140" H 7500 4000 50  0001 C CNN
F 1 "GND" H 7500 4100 50  0000 C CNN
F 2 "" H 7500 4250 50  0001 C CNN
F 3 "" H 7500 4250 50  0001 C CNN
	1    7500 4250
	1    0    0    -1  
$EndComp
$Comp
L Transistor_BJT:BC847 Q71
U 1 1
P 7400 5050
F 0 "Q71" H 7591 5096 50  0000 L CNN
F 1 "BC847" H 7591 5005 50  0000 L CNN
F 2 "TO_SOT_Packages_SMD:SOT-23" H 7600 4975 50  0001 L CIN
F 3 "https://www.onsemi.com/pub/Collateral/BC860-D.pdf" H 7400 5050 50  0001 L CNN
F 4 "C2146" H 7400 5050 50  0001 C CNN "LCSC"
	1    7400 5050
	1    0    0    -1  
$EndComp
$Comp
L Device:R_Small R71
U 1 1
P 7100 5050
F 0 "R71" V 6904 5050 50  0000 C CNN
F 1 "3.3k" V 6995 5050 50  0000 C CNN
F 2 "Resistors_SMD:R_0805" H 7100 5050 50  0001 C CNN
F 3 "~" H 7100 5050 50  0001 C CNN
F 4 "C26010" H 7100 5050 50  0001 C CNN "LCSC"
	1    7100 5050
	0    1    1    0   
$EndComp
$Comp
L power:GND #PWR0141
U 1 1
P 7500 5250
F 0 "#PWR0141" H 7500 5000 50  0001 C CNN
F 1 "GND" H 7500 5100 50  0000 C CNN
F 2 "" H 7500 5250 50  0001 C CNN
F 3 "" H 7500 5250 50  0001 C CNN
	1    7500 5250
	1    0    0    -1  
$EndComp
$Comp
L Transistor_BJT:BC847 Q81
U 1 1
P 7400 6050
F 0 "Q81" H 7591 6096 50  0000 L CNN
F 1 "BC847" H 7591 6005 50  0000 L CNN
F 2 "TO_SOT_Packages_SMD:SOT-23" H 7600 5975 50  0001 L CIN
F 3 "https://www.onsemi.com/pub/Collateral/BC860-D.pdf" H 7400 6050 50  0001 L CNN
F 4 "C2146" H 7400 6050 50  0001 C CNN "LCSC"
	1    7400 6050
	1    0    0    -1  
$EndComp
$Comp
L Device:R_Small R81
U 1 1
P 7100 6050
F 0 "R81" V 6904 6050 50  0000 C CNN
F 1 "3.3k" V 6995 6050 50  0000 C CNN
F 2 "Resistors_SMD:R_0805" H 7100 6050 50  0001 C CNN
F 3 "~" H 7100 6050 50  0001 C CNN
F 4 "C26010" H 7100 6050 50  0001 C CNN "LCSC"
	1    7100 6050
	0    1    1    0   
$EndComp
$Comp
L power:GND #PWR0142
U 1 1
P 7500 6250
F 0 "#PWR0142" H 7500 6000 50  0001 C CNN
F 1 "GND" H 7500 6100 50  0000 C CNN
F 2 "" H 7500 6250 50  0001 C CNN
F 3 "" H 7500 6250 50  0001 C CNN
	1    7500 6250
	1    0    0    -1  
$EndComp
Text GLabel 7650 5700 2    50   Input ~ 0
out_loudness
Text GLabel 7650 4700 2    50   Input ~ 0
out_afc
Text GLabel 7650 3700 2    50   Input ~ 0
out_mono
Text GLabel 7650 2700 2    50   Input ~ 0
out_muting
Text GLabel 5650 5700 2    50   Input ~ 0
out_rumble
Text GLabel 5650 4700 2    50   Input ~ 0
out_noise
Text GLabel 5650 3700 2    50   Input ~ 0
out_presence
Text GLabel 5650 2700 2    50   Input ~ 0
out_monitor
Wire Wire Line
	5650 2700 5500 2700
Wire Wire Line
	5500 2700 5500 2850
Wire Wire Line
	5650 3700 5500 3700
Wire Wire Line
	5500 3700 5500 3850
Wire Wire Line
	5650 4700 5500 4700
Wire Wire Line
	5500 4700 5500 4850
Wire Wire Line
	5650 5700 5500 5700
Wire Wire Line
	5500 5700 5500 5850
Wire Wire Line
	7650 2700 7500 2700
Wire Wire Line
	7500 2700 7500 2850
Wire Wire Line
	7650 3700 7500 3700
Wire Wire Line
	7500 3700 7500 3850
Wire Wire Line
	7500 4700 7500 4850
Wire Wire Line
	7500 4700 7650 4700
Wire Wire Line
	7650 5700 7500 5700
Wire Wire Line
	7500 5700 7500 5850
Text GLabel 5000 3050 0    50   Input ~ 0
in_monitor
Text GLabel 5000 4050 0    50   Input ~ 0
in_presence
Text GLabel 5000 5050 0    50   Input ~ 0
in_noise
Text GLabel 5000 6050 0    50   Input ~ 0
in_rumble
Text GLabel 7000 3050 0    50   Input ~ 0
in_muting
Text GLabel 7000 4050 0    50   Input ~ 0
in_mono
Text GLabel 7000 5050 0    50   Input ~ 0
in_afc
Text GLabel 7000 6050 0    50   Input ~ 0
in_loudness
Text GLabel 10350 2850 2    50   Input ~ 0
sw_presence
$Comp
L Connector:Conn_01x01_Female J5
U 1 1
P 4200 5750
F 0 "J5" H 4228 5776 50  0001 L CNN
F 1 "Conn_01x01_Female" H 4228 5685 50  0001 L CNN
F 2 "Wire_Pads:SolderWirePad_single_1-5mmDrill" H 4200 5750 50  0001 C CNN
F 3 "~" H 4200 5750 50  0001 C CNN
	1    4200 5750
	1    0    0    -1  
$EndComp
$Comp
L Connector:Conn_01x01_Female J10
U 1 1
P 4200 5850
F 0 "J10" H 4228 5876 50  0001 L CNN
F 1 "Conn_01x01_Female" H 4228 5785 50  0001 L CNN
F 2 "Wire_Pads:SolderWirePad_single_1-5mmDrill" H 4200 5850 50  0001 C CNN
F 3 "~" H 4200 5850 50  0001 C CNN
	1    4200 5850
	1    0    0    -1  
$EndComp
Wire Wire Line
	9350 6000 9500 6000
Wire Wire Line
	9500 5850 9500 6000
Connection ~ 9500 6000
Wire Wire Line
	9500 6000 9950 6000
Wire Wire Line
	9700 900  10200 900 
Wire Wire Line
	10700 900  10700 1000
Wire Wire Line
	10200 1000 10200 900 
Connection ~ 10200 900 
Wire Wire Line
	10200 900  10700 900 
Connection ~ 10700 900 
$EndSCHEMATC
